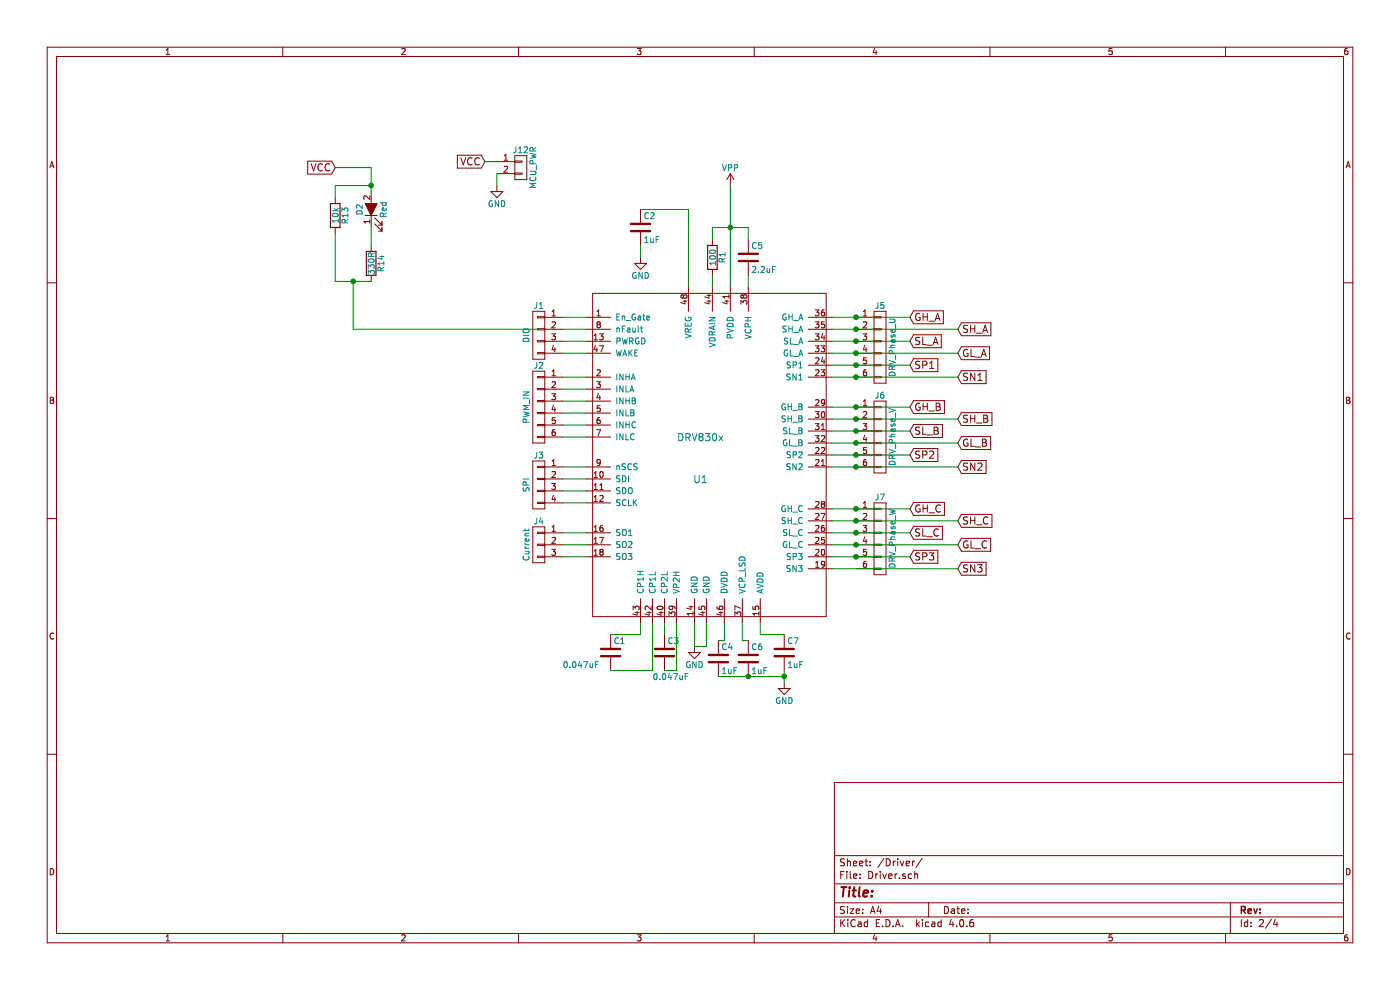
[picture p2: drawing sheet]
EESchema Schematic File Version 2
LIBS:DRV8305-rescue
LIBS:power
LIBS:device
LIBS:transistors
LIBS:conn
LIBS:linear
LIBS:regul
LIBS:74xx
LIBS:cmos4000
LIBS:adc-dac
LIBS:memory
LIBS:xilinx
LIBS:microcontrollers
LIBS:dsp
LIBS:microchip
LIBS:analog_switches
LIBS:motorola
LIBS:texas
LIBS:intel
LIBS:audio
LIBS:interface
LIBS:digital-audio
LIBS:philips
LIBS:display
LIBS:cypress
LIBS:siliconi
LIBS:opto
LIBS:atmel
LIBS:contrib
LIBS:valves
LIBS:drv830x
LIBS:PSMN4R0-40YS
LIBS:SN74LVC3G07MDCUREP
LIBS:csrv065v0p
LIBS:DRV8305-cache
EELAYER 25 0
EELAYER END
$Descr A4 11693 8268
encoding utf-8
Sheet 2 4
Title ""
Date ""
Rev ""
Comp ""
Comment1 ""
Comment2 ""
Comment3 ""
Comment4 ""
$EndDescr
$Comp
L CONN_01X06 J2
U 1 1
P 4500 3400
F 0 "J2" H 4500 3750 50  0000 C CNN
F 1 "PWM_IN" V 4600 3400 50  0000 C CNN
F 2 "Pin_Headers:Pin_Header_Straight_1x06_Pitch2.54mm" H 4500 3400 50  0001 C CNN
F 3 "" H 4500 3400 50  0001 C CNN
	1    4500 3400
	-1   0    0    -1  
$EndComp
$Comp
L CONN_01X04 J3
U 1 1
P 4500 4050
F 0 "J3" H 4500 4300 50  0000 C CNN
F 1 "SPI" V 4600 4050 50  0000 C CNN
F 2 "Pin_Headers:Pin_Header_Straight_1x04_Pitch2.54mm" H 4500 4050 50  0001 C CNN
F 3 "" H 4500 4050 50  0001 C CNN
	1    4500 4050
	-1   0    0    -1  
$EndComp
$Comp
L CONN_01X03 J4
U 1 1
P 4500 4550
F 0 "J4" H 4500 4750 50  0000 C CNN
F 1 "Current" V 4600 4550 50  0000 C CNN
F 2 "Pin_Headers:Pin_Header_Straight_1x03_Pitch2.54mm" H 4500 4550 50  0001 C CNN
F 3 "" H 4500 4550 50  0001 C CNN
	1    4500 4550
	-1   0    0    -1  
$EndComp
$Comp
L CONN_01X04 J1
U 1 1
P 4500 2800
F 0 "J1" H 4500 3050 50  0000 C CNN
F 1 "DIO" V 4600 2800 50  0000 C CNN
F 2 "Pin_Headers:Pin_Header_Straight_1x04_Pitch2.54mm" H 4500 2800 50  0001 C CNN
F 3 "" H 4500 2800 50  0001 C CNN
	1    4500 2800
	-1   0    0    -1  
$EndComp
$Comp
L GND #PWR3
U 1 1
P 5800 5400
F 0 "#PWR3" H 5800 5150 50  0001 C CNN
F 1 "GND" H 5800 5250 50  0000 C CNN
F 2 "" H 5800 5400 50  0001 C CNN
F 3 "" H 5800 5400 50  0001 C CNN
	1    5800 5400
	1    0    0    -1  
$EndComp
$Comp
L C C7
U 1 1
P 6550 5450
F 0 "C7" H 6575 5550 50  0000 L CNN
F 1 "1uF" H 6575 5350 50  0000 L CNN
F 2 "Capacitors_SMD:C_1206_HandSoldering" H 6588 5300 50  0001 C CNN
F 3 "" H 6550 5450 50  0001 C CNN
	1    6550 5450
	1    0    0    -1  
$EndComp
$Comp
L GND #PWR5
U 1 1
P 6550 5700
F 0 "#PWR5" H 6550 5450 50  0001 C CNN
F 1 "GND" H 6550 5550 50  0000 C CNN
F 2 "" H 6550 5700 50  0001 C CNN
F 3 "" H 6550 5700 50  0001 C CNN
	1    6550 5700
	1    0    0    -1  
$EndComp
$Comp
L C C6
U 1 1
P 6250 5500
F 0 "C6" H 6275 5600 50  0000 L CNN
F 1 "1uF" H 6275 5400 50  0000 L CNN
F 2 "Capacitors_SMD:C_1206_HandSoldering" H 6288 5350 50  0001 C CNN
F 3 "" H 6250 5500 50  0001 C CNN
	1    6250 5500
	1    0    0    -1  
$EndComp
$Comp
L C C4
U 1 1
P 6000 5500
F 0 "C4" H 6025 5600 50  0000 L CNN
F 1 "1uF" H 6025 5400 50  0000 L CNN
F 2 "Capacitors_SMD:C_1206_HandSoldering" H 6038 5350 50  0001 C CNN
F 3 "" H 6000 5500 50  0001 C CNN
	1    6000 5500
	1    0    0    -1  
$EndComp
$Comp
L C C3
U 1 1
P 5550 5450
F 0 "C3" H 5575 5550 50  0000 L CNN
F 1 "0.047uF" H 5450 5250 50  0000 L CNN
F 2 "Capacitors_SMD:C_1206_HandSoldering" H 5588 5300 50  0001 C CNN
F 3 "" H 5550 5450 50  0001 C CNN
	1    5550 5450
	1    0    0    -1  
$EndComp
$Comp
L C C1
U 1 1
P 5100 5450
F 0 "C1" H 5125 5550 50  0000 L CNN
F 1 "0.047uF" H 4700 5350 50  0000 L CNN
F 2 "Capacitors_SMD:C_1206_HandSoldering" H 5138 5300 50  0001 C CNN
F 3 "" H 5100 5450 50  0001 C CNN
	1    5100 5450
	1    0    0    -1  
$EndComp
$Comp
L C C2
U 1 1
P 5350 1900
F 0 "C2" H 5375 2000 50  0000 L CNN
F 1 "1uF" H 5375 1800 50  0000 L CNN
F 2 "Capacitors_SMD:C_1206_HandSoldering" H 5388 1750 50  0001 C CNN
F 3 "" H 5350 1900 50  0001 C CNN
	1    5350 1900
	1    0    0    -1  
$EndComp
$Comp
L R R1
U 1 1
P 5950 2150
F 0 "R1" V 6030 2150 50  0000 C CNN
F 1 "100" V 5950 2150 50  0000 C CNN
F 2 "Resistors_SMD:R_1206_HandSoldering" V 5880 2150 50  0001 C CNN
F 3 "" H 5950 2150 50  0001 C CNN
	1    5950 2150
	1    0    0    -1  
$EndComp
$Comp
L C C5
U 1 1
P 6250 2150
F 0 "C5" H 6275 2250 50  0000 L CNN
F 1 "2.2uF" H 6275 2050 50  0000 L CNN
F 2 "Capacitors_SMD:C_1206_HandSoldering" H 6288 2000 50  0001 C CNN
F 3 "" H 6250 2150 50  0001 C CNN
	1    6250 2150
	1    0    0    -1  
$EndComp
$Comp
L GND #PWR2
U 1 1
P 5350 2150
F 0 "#PWR2" H 5350 1900 50  0001 C CNN
F 1 "GND" H 5350 2000 50  0000 C CNN
F 2 "" H 5350 2150 50  0001 C CNN
F 3 "" H 5350 2150 50  0001 C CNN
	1    5350 2150
	1    0    0    -1  
$EndComp
$Comp
L VPP #PWR4
U 1 1
P 6100 1550
F 0 "#PWR4" H 6100 1400 50  0001 C CNN
F 1 "VPP" H 6100 1700 50  0000 C CNN
F 2 "" H 6100 1550 50  0001 C CNN
F 3 "" H 6100 1550 50  0001 C CNN
	1    6100 1550
	1    0    0    -1  
$EndComp
$Comp
L CONN_01X06 J5
U 1 1
P 7350 2900
F 0 "J5" H 7350 3250 50  0000 C CNN
F 1 "DRV_Phase_U" V 7450 2900 50  0000 C CNN
F 2 "Pin_Headers:Pin_Header_Straight_1x06_Pitch2.54mm" H 7350 2900 50  0001 C CNN
F 3 "" H 7350 2900 50  0001 C CNN
	1    7350 2900
	1    0    0    -1  
$EndComp
$Comp
L CONN_01X06 J6
U 1 1
P 7350 3650
F 0 "J6" H 7350 4000 50  0000 C CNN
F 1 "DRV_Phase_V" V 7450 3650 50  0000 C CNN
F 2 "Pin_Headers:Pin_Header_Straight_1x06_Pitch2.54mm" H 7350 3650 50  0001 C CNN
F 3 "" H 7350 3650 50  0001 C CNN
	1    7350 3650
	1    0    0    -1  
$EndComp
$Comp
L CONN_01X06 J7
U 1 1
P 7350 4500
F 0 "J7" H 7350 4850 50  0000 C CNN
F 1 "DRV_Phase_W" V 7450 4500 50  0000 C CNN
F 2 "Pin_Headers:Pin_Header_Straight_1x06_Pitch2.54mm" H 7350 4500 50  0001 C CNN
F 3 "" H 7350 4500 50  0001 C CNN
	1    7350 4500
	1    0    0    -1  
$EndComp
Text GLabel 7600 2650 2    60   Input ~ 0
GH_A
Text GLabel 8000 2750 2    60   Input ~ 0
SH_A
Text GLabel 7600 2850 2    60   Input ~ 0
SL_A
Text GLabel 8000 2950 2    60   Input ~ 0
GL_A
Text GLabel 7600 3050 2    60   Input ~ 0
SP1
Text GLabel 8000 3150 2    60   Input ~ 0
SN1
Text GLabel 7600 3400 2    60   Input ~ 0
GH_B
Text GLabel 8000 3500 2    60   Input ~ 0
SH_B
Text GLabel 7600 3600 2    60   Input ~ 0
SL_B
Text GLabel 8000 3700 2    60   Input ~ 0
GL_B
Text GLabel 7600 3800 2    60   Input ~ 0
SP2
Text GLabel 8000 3900 2    60   Input ~ 0
SN2
Text GLabel 7600 4250 2    60   Input ~ 0
GH_C
Text GLabel 8000 4350 2    60   Input ~ 0
SH_C
Text GLabel 7600 4450 2    60   Input ~ 0
SL_C
Text GLabel 8000 4550 2    60   Input ~ 0
GL_C
Text GLabel 7600 4650 2    60   Input ~ 0
SP3
Text GLabel 8000 4750 2    60   Input ~ 0
SN3
Wire Wire Line
	4700 2650 4900 2650
Wire Wire Line
	4900 2750 4700 2750
Wire Wire Line
	4700 2850 4900 2850
Wire Wire Line
	4900 2950 4700 2950
Wire Wire Line
	4700 3150 4900 3150
Wire Wire Line
	4900 3250 4700 3250
Wire Wire Line
	4700 3350 4900 3350
Wire Wire Line
	4900 3450 4700 3450
Wire Wire Line
	4900 3550 4700 3550
Wire Wire Line
	4900 3650 4700 3650
Wire Wire Line
	4700 3900 4900 3900
Wire Wire Line
	4900 4000 4700 4000
Wire Wire Line
	4700 4100 4900 4100
Wire Wire Line
	4900 4200 4700 4200
Wire Wire Line
	4700 4450 4900 4450
Wire Wire Line
	4900 4550 4700 4550
Wire Wire Line
	4700 4650 4900 4650
Wire Wire Line
	5800 5200 5800 5400
Wire Wire Line
	5800 5400 5900 5400
Wire Wire Line
	5900 5400 5900 5200
Wire Wire Line
	6350 5200 6350 5300
Wire Wire Line
	6350 5300 6550 5300
Wire Wire Line
	6550 5600 6550 5700
Wire Wire Line
	6200 5200 6200 5350
Wire Wire Line
	6200 5350 6250 5350
Wire Wire Line
	6000 5650 6550 5650
Connection ~ 6550 5650
Connection ~ 6250 5650
Wire Wire Line
	6050 5200 6050 5350
Wire Wire Line
	6050 5350 6000 5350
Wire Wire Line
	5550 5200 5550 5300
Wire Wire Line
	5550 5600 5650 5600
Wire Wire Line
	5650 5600 5650 5200
Wire Wire Line
	5450 5200 5450 5600
Wire Wire Line
	5450 5600 5100 5600
Wire Wire Line
	5100 5300 5350 5300
Wire Wire Line
	5350 5300 5350 5200
Wire Wire Line
	5350 2050 5350 2150
Wire Wire Line
	5350 1750 5750 1750
Wire Wire Line
	5750 1750 5750 2400
Wire Wire Line
	5950 2300 5950 2400
Wire Wire Line
	6250 2400 6250 2300
Wire Wire Line
	6100 1550 6100 2400
Wire Wire Line
	5950 2000 5950 1900
Wire Wire Line
	5950 1900 6250 1900
Connection ~ 6100 1900
Wire Wire Line
	6250 1900 6250 2000
Wire Wire Line
	6950 2650 7600 2650
Wire Wire Line
	6950 2750 8000 2750
Wire Wire Line
	6950 2850 7600 2850
Wire Wire Line
	6950 2950 8000 2950
Wire Wire Line
	6950 3050 7600 3050
Wire Wire Line
	6950 3400 7600 3400
Wire Wire Line
	6950 3500 8000 3500
Wire Wire Line
	6950 3600 7600 3600
Wire Wire Line
	6950 3700 8000 3700
Wire Wire Line
	6950 4250 7600 4250
Wire Wire Line
	6950 4350 8000 4350
Wire Wire Line
	6950 4450 7600 4450
Wire Wire Line
	6950 4550 8000 4550
Wire Wire Line
	6950 4650 7600 4650
Wire Wire Line
	6950 4750 8000 4750
Connection ~ 7150 4650
Connection ~ 7150 4550
Connection ~ 7150 4450
Connection ~ 7150 4350
Connection ~ 7150 4250
Wire Wire Line
	6950 3800 7600 3800
Connection ~ 7150 3800
Wire Wire Line
	6950 3900 8000 3900
Connection ~ 7150 3700
Connection ~ 7150 3600
Connection ~ 7150 3500
Connection ~ 7150 3400
Connection ~ 7150 3050
Connection ~ 7150 2850
Connection ~ 7150 2950
Connection ~ 7150 2750
Connection ~ 7150 2650
$Comp
L DRV830x-RESCUE-DRV8305 U1
U 1 1
P 5850 3800
F 0 "U1" H 5850 3600 60  0000 C CNN
F 1 "DRV830x" H 5850 3950 60  0000 C CNN
F 2 "DRV8305:QFP50P900X900X120-49N" H 6300 2900 60  0001 C CNN
F 3 "" H 6300 2900 60  0001 C CNN
	1    5850 3800
	1    0    0    -1  
$EndComp
Connection ~ 7150 3900
Wire Wire Line
	6950 3150 8000 3150
Connection ~ 7150 3150
$Comp
L R R13
U 1 1
P 2800 1800
F 0 "R13" V 2880 1800 50  0000 C CNN
F 1 "10k" V 2800 1800 50  0000 C CNN
F 2 "Resistors_SMD:R_1206_HandSoldering" V 2730 1800 50  0001 C CNN
F 3 "" H 2800 1800 50  0001 C CNN
	1    2800 1800
	1    0    0    -1  
$EndComp
$Comp
L R R14
U 1 1
P 3100 2200
F 0 "R14" V 3180 2200 50  0000 C CNN
F 1 "330R" V 3100 2200 50  0000 C CNN
F 2 "Resistors_SMD:R_1206_HandSoldering" V 3030 2200 50  0001 C CNN
F 3 "" H 3100 2200 50  0001 C CNN
	1    3100 2200
	1    0    0    -1  
$EndComp
$Comp
L LED_ALT D2
U 1 1
P 3100 1750
F 0 "D2" H 3100 1850 50  0000 C CNN
F 1 "Red" H 3100 1650 50  0000 C CNN
F 2 "LEDs:LED_1206_HandSoldering" H 3100 1750 50  0001 C CNN
F 3 "" H 3100 1750 50  0001 C CNN
	1    3100 1750
	0    -1   -1   0   
$EndComp
$Comp
L CONN_01X02 J12
U 1 1
P 4350 1400
F 0 "J12" H 4350 1550 50  0000 C CNN
F 1 "MCU_PWR" V 4450 1400 50  0000 C CNN
F 2 "Pin_Headers:Pin_Header_Straight_1x02_Pitch2.54mm" H 4350 1400 50  0001 C CNN
F 3 "" H 4350 1400 50  0001 C CNN
	1    4350 1400
	1    0    0    -1  
$EndComp
Text GLabel 4050 1350 0    60   Input ~ 0
VCC
$Comp
L GND #PWR1
U 1 1
P 4150 1550
F 0 "#PWR1" H 4150 1300 50  0001 C CNN
F 1 "GND" H 4150 1400 50  0000 C CNN
F 2 "" H 4150 1550 50  0001 C CNN
F 3 "" H 4150 1550 50  0001 C CNN
	1    4150 1550
	1    0    0    -1  
$EndComp
Wire Wire Line
	4150 1350 4050 1350
Wire Wire Line
	4150 1450 4150 1550
Text GLabel 2800 1400 0    60   Input ~ 0
VCC
Wire Wire Line
	2800 1400 3100 1400
Wire Wire Line
	3100 1400 3100 1600
Wire Wire Line
	2800 1650 2800 1550
Wire Wire Line
	2800 1550 3100 1550
Connection ~ 3100 1550
Wire Wire Line
	3100 1900 3100 2050
Wire Wire Line
	2800 1950 2800 2350
Wire Wire Line
	2800 2350 3100 2350
Wire Wire Line
	4500 2750 2950 2750
Wire Wire Line
	2950 2750 2950 2350
Connection ~ 2950 2350
$EndSCHEMATC
